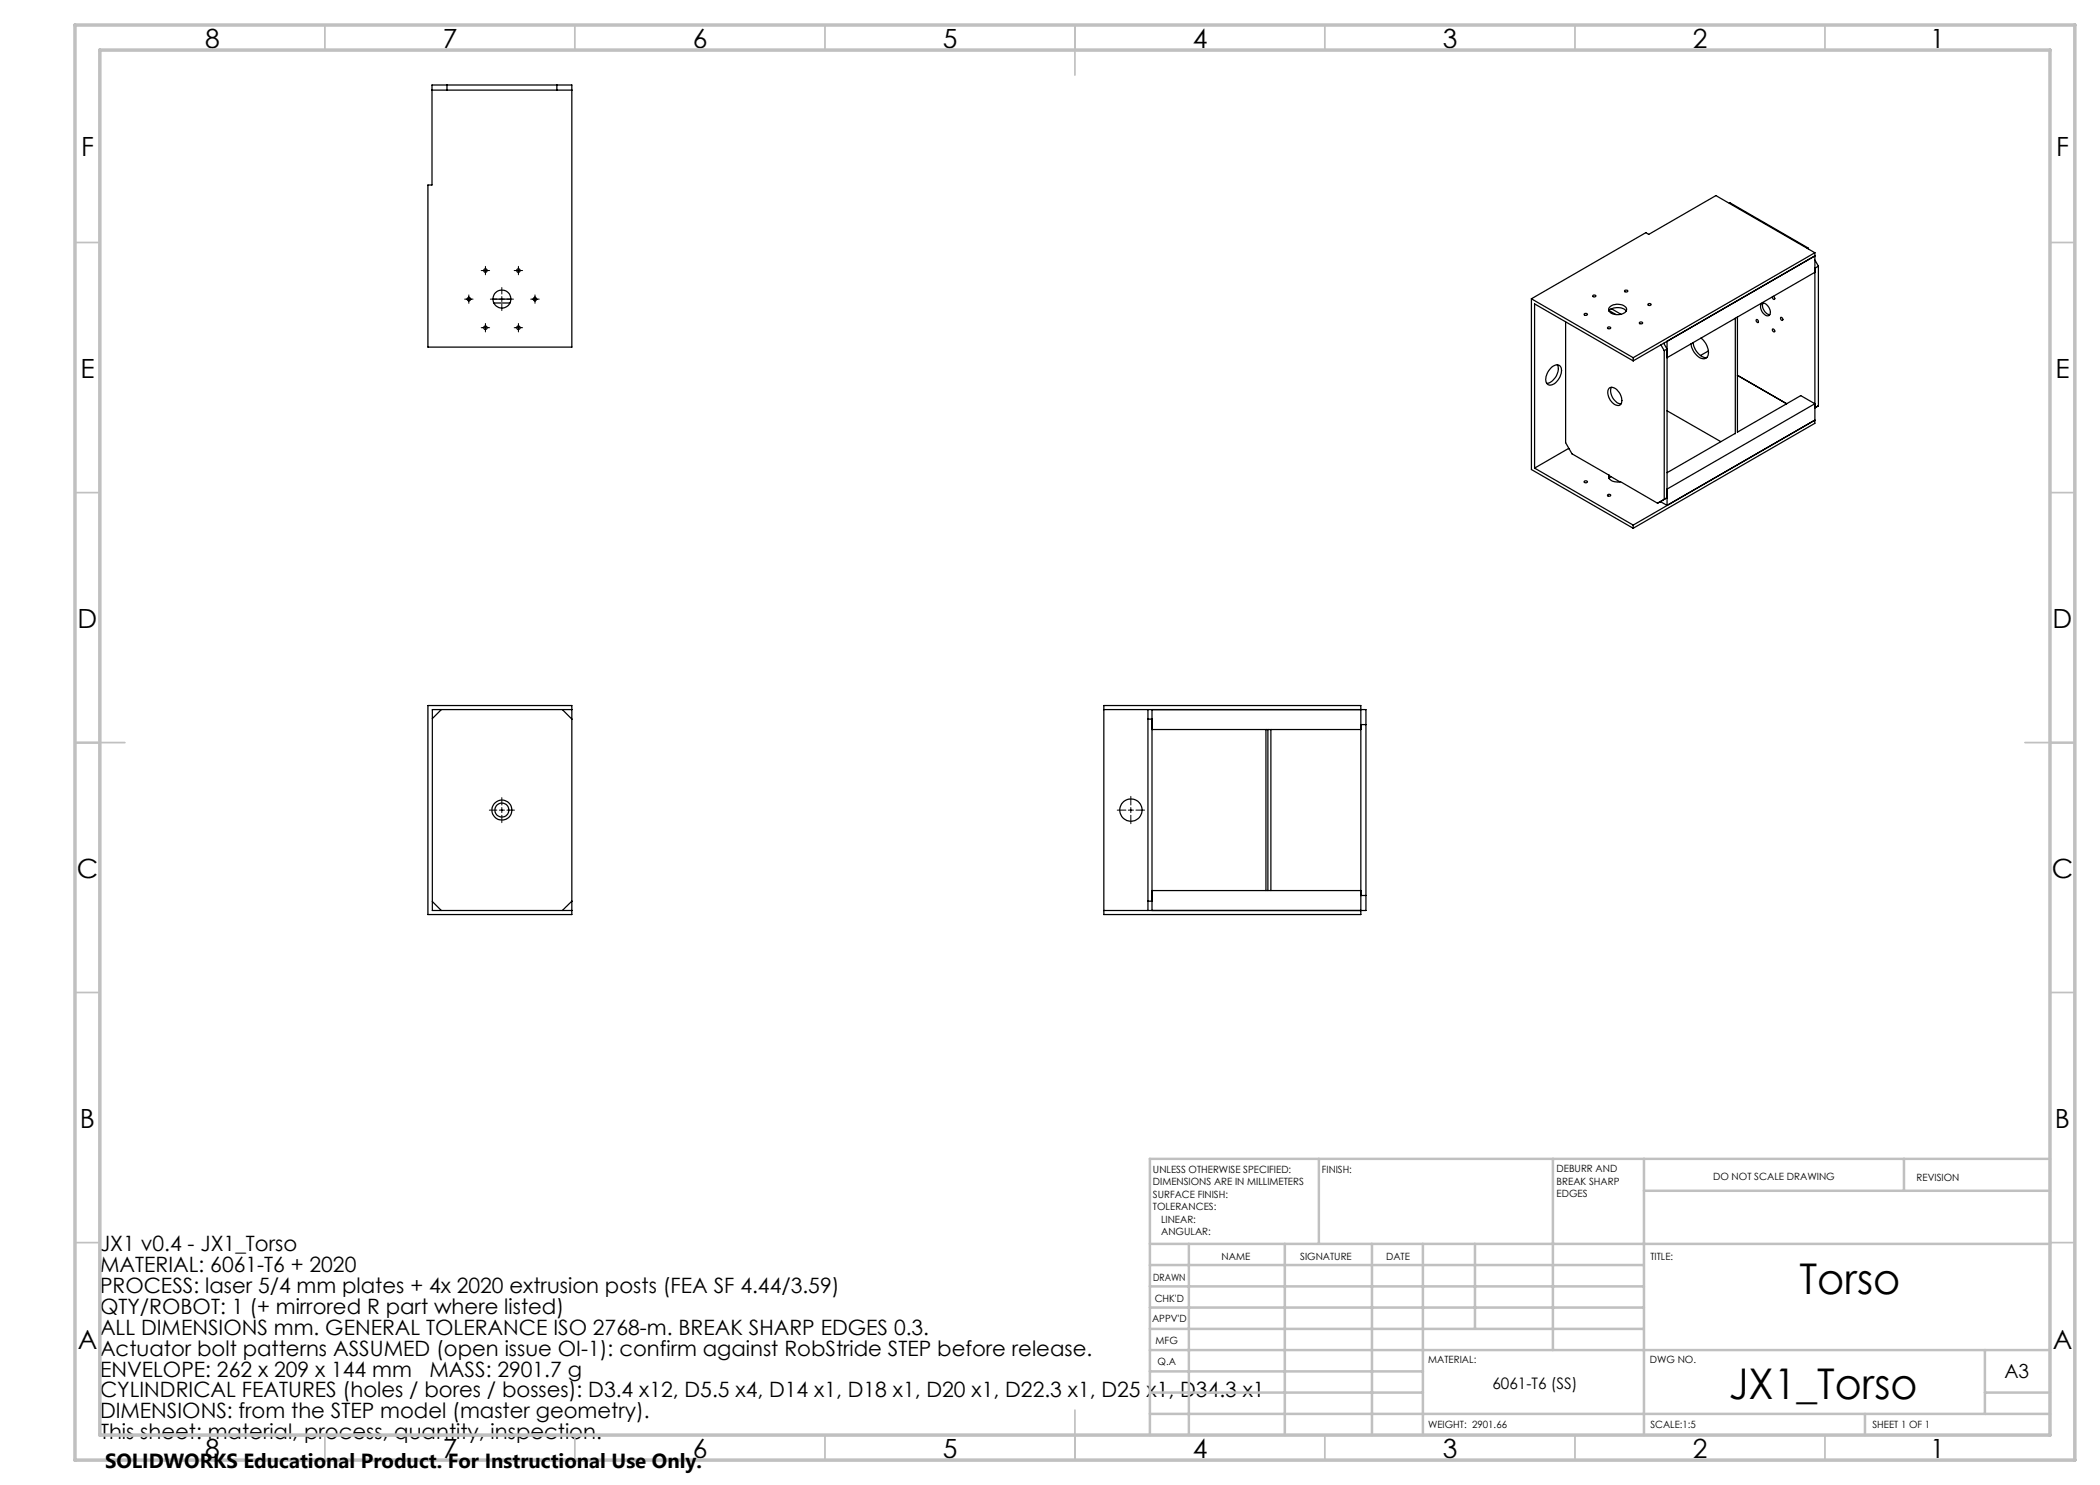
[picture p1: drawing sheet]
<svg xmlns="http://www.w3.org/2000/svg" width="420mm" height="297mm" viewBox="0 0 420 297" stroke-linecap="round" stroke-linejoin="round" font-family="sans-serif">
<g fill="none" stroke="#000" stroke-width=".25">
<path d="M86.4 17h28v52.4h-28.8v-32.4h.8zM86.4 18h28M89.4 17v1M111.4 17v1M93.5 59.8h.6M98.6 59.8h3.6M106.6 59.8h.7M306.3 59.8l20.3 11.7M306.3 59.8v34.1l20.3 11.8M318.6 59.1a.29 .29 0 0 1 .3-.1 .29 .29 0 0 1 .2 .3h-.5zM325 58.1h.5a.29 .29 0 0 1-.3 .3 .29 .29 0 0 1-.2-.3zM345.9 40.7l.1-.1 15.6 9"/>
<path d="M354.6 59.3a.31 .31 0 0 1 .3 .2 .31 .31 0 0 1-.2 .4l-.2-.5M361.6 49.6h-.2M361.6 49.6l.1 .2M363 50.5v34.2l-36.4 21M363 52l.7 1.2M363 50.5l-19.8-11.4-13.5 7.8-.5-.4-22.9 13.3M363 50.5l-36.4 21M363 51.2l-36.4 21M363 54.5l-29.6 17M363.7 53.2l-.7 .5M363.7 53.2v28l-.7 .4M98.8 60.6h3.2"/>
<path d="M310.2 73.6a1.18 1.18 0 0 1 2 0 3.1 3.1 0 0 1-2.2 3.4 1.31 1.31 0 0 1-.7-2zM311.5 73a2.9 2.9 0 0 1-2.1 3.7M313.1 64.4v24.1l1.3 2.3 7.4 4.2M316.8 62.8a.35 .35 0 0 1 .4-.1 .35 .35 0 0 1 .3 .3 .35 .35 0 0 1-.4 .1 .35 .35 0 0 1-.3-.3zM321.6 65.4l.5 .1a.31 .31 0 0 1-.3 .3 .31 .31 0 0 1-.3-.3zM321.8 62.1l.5-.4 1.9 1.2M321.8 62.1v.1M321.8 62.1l1.4 .8M321.9 77.6a1.96 1.96 0 0 1 2.3 1.6 1.37 1.37 0 0 1-.4 1.9 2.51 2.51 0 0 1-2-3.4zM322 61.3a2.39 2.39 0 0 1 3.3 .4 1.33 1.33 0 0 1-1.7 1.2 1.62 1.62 0 0 1-1.9-1.1zM322.3 77.5a2.61 2.61 0 0 0 1.9 3.3M322.3 61.8a2.51 2.51 0 0 1 2.9 .4"/>
<path d="M326.6 71.5v.7M326.6 72.2l-19.7-11.4v32.8M327.9 64.4h.3l.3 .1a.33 .33 0 0 1-.3 .3 .33 .33 0 0 1-.3-.3zM329.6 60.8a.29 .29 0 0 1 .4-.1 .29 .29 0 0 1 .1 .3l-.3 .1zM332.2 69l.6 1.1M332.7 68.6l.7 1.2-.6 .3M332.8 70.1v29.8l.6-.3-1.9 1M333.4 68.3v32.8M338.6 68.5a3.6 3.6 0 0 0 2.5 3h.3M340.2 67.6a3.3 3.3 0 0 1 1.2 3.8 1.51 1.51 0 0 1-2.2-.5l-.6-.8-.4-1.3M341.7 70.2l-1.6 .9M347.1 63.6v23.1"/>
<path d="M347.5 75.1l9.8 5.6M347.5 63.4v23.1M351.3 63.9a.3 .3 0 0 1 .4 .2 .3 .3 0 0 1-.2 .4l-.3-.3zM352.2 60.9a.9 .9 0 0 1 1.5 .4 1.16 1.16 0 0 1 0 1.8 1.77 1.77 0 0 1-1.5-2.2zM352.6 60.6a1.88 1.88 0 0 0 1.3 2.3M354.5 65.9a.31 .31 0 0 1 .4 .1 .31 .31 0 0 1-.1 .4l-.3-.3zM356.2 63.5a.31 .31 0 0 1 .3 .2 .31 .31 0 0 1-.2 .4l-.1-.2zM306.9 93.6l19.7 11.4M313.8 89.8l-.1-.1-6.8 3.9M316.8 96.3a.35 .35 0 0 1 .4-.2 .35 .35 0 0 1 .3 .3 .35 .35 0 0 1-.4 .2 .35 .35 0 0 1-.3-.3zM321.6 98.9l.5 .1a.31 .31 0 0 1-.3 .2 .31 .31 0 0 1-.3-.2zM321.8 95a1.16 1.16 0 0 0 1.4 1.4l.9-.1 7.4 4.3"/>
<path d="M321.8 95l2.2 1.4M322.2 95.3l-.4 .4M333.4 82.2l10.8 6.1M347 86.7l-13.6 7.8M347.5 86.4l12.7-7.3 2.8 1.6-29.6 17.1M326.6 105v.7M331.5 100.6l.6-.3 1.3 .8M333.4 101.1l29.6-17.1-36.4 21M85.6 141.1h28.8v41.8h-28.8zM88.3 141.9l-1.8 1.8M112.5 141.9l1.9 1.9M114.4 141.9h-27.9v40.2h27.9"/>
<path d="M220.8 141.1h51.4v41.8h-51.4zM220.8 141.9h52.4v40.2h-52.4M229.6 143.8h.8M229.6 141.9v40.2M230.4 141.9v40.2M230.4 145.9h41.8M253.2 145.9v32.2M253.6 145.9v32.2M254.2 145.9v32.2M272.2 144.9h1M230.4 178.1h41.8M272.2 179.1h1"/>
<path d="M86.5 180.3l1.8 1.8M114.4 180.2l-1.9 1.9M229.6 180.2h.8"/>
<circle cx="93.8" cy="59.8" r=".33"/>
<circle cx="97.1" cy="54.1" r=".34"/>
<circle cx="100.4" cy="59.8" r="1.81"/>
<circle cx="103.7" cy="54.1" r=".34"/>
<circle cx="107" cy="59.8" r=".33"/>
<circle cx="97.1" cy="65.5" r=".34"/>
<circle cx="103.7" cy="65.5" r=".34"/>
<circle cx="100.4" cy="162" r="2"/>
<circle cx="100.4" cy="162" r="1.4"/>
<circle cx="226.2" cy="162" r="2.23"/>
</g>
<g fill="none" stroke="#000" stroke-width=".2">
<path d="M92.9 59.8h1.7M93.8 59v1.7M96.2 54.1h1.7M97.1 53.3v1.7M98.1 59.8h1.3M99.9 59.8h1M100.4 57.5v1.3M100.4 59.3v1M101.4 59.8h1.3M102.8 54.1h1.7M103.7 53.3v1.7M106.2 59.8h1.6"/>
<path d="M107 59v1.7M96.2 65.5h1.7M97.1 64.7v1.7M100.4 60.9v1.2M102.8 65.5h1.7M103.7 64.7v1.7M100.4 159.5v1.5M226.2 159.3v1.7M97.9 162h1.5M99.9 162h1M100.4 161.5v1M100.4 163.1v1.4"/>
<path d="M101.4 162h1.5M223.4 162h1.8M225.7 162h1M226.2 161.5v1M226.2 163.1v1.6M227.2 162h1.7"/>
</g>
<g fill="none" stroke="#c0c0c0" stroke-width=".35">
<path d="M65 5v5M115 5v5M165 5v5M215 5v10M265 5v5M315 5v5M365 5v5M15 48.5h5M410 48.5h5M15 98.5h5M410 98.5h5M15 148.5h10"/>
<path d="M405 148.5h10M15 198.5h5M410 198.5h5M15 248.5h5M410 248.5h5M65 287v5M115 287v5M165 287v5M215 282v10M265 287v5M315 287v5M365 287v5"/>
</g>
<g fill="none" stroke="#c0c0c0" stroke-width=".5">
<path d="M263.8 231.8v17M310.6 231.8v38.2M328.8 231.8v55.2M328.8 238.2h81.2M380.8 231.8v6.4M410 231.8h-180v55.2M230 248.8h180M230 257.3h98.8M230 253h98.8M237.8 248.8v38.2M257 248.8v38.2M274.4 248.8v38.2"/>
<path d="M284.6 248.8v38.2M295 248.8v17M230 265.8h98.8M230 261.5h98.8M230 278.5h54.6M230 274.3h54.6M230 270h180M397 278.5h13M397 270v12.8M230 282.8h180M373 282.8v4.2"/>
</g>
<path d="M15 5h400v287h-400zM20 10h390v277h-390z" fill="none" stroke="#c0c0c0" stroke-width=".7"/>
<g font-size="8.5">
<text x="359.9" y="258.8">Torso</text>
<text x="345.7" y="279.7">JX1_Torso</text>
</g>
<g font-size="5.3">
<text x="41" y="9.5">8</text>
<text x="88.5" y="9.5">7</text>
<text x="138.5" y="9.5">6</text>
<text x="188.5" y="9.5">5</text>
<text x="238.5" y="9.5">4</text>
<text x="288.5" y="9.5">3</text>
<text x="338.5" y="9.5">2</text>
<text x="386" y="9.5">1</text>
<text x="16.2" y="31.2">F</text>
<text x="411.2" y="31.2">F</text>
<text x="16.1" y="75.5">E</text>
<text x="411.1" y="75.5">E</text>
<text x="15.5" y="125.5">D</text>
<text x="410.5" y="125.5">D</text>
<text x="15.4" y="175.5">C</text>
<text x="410.4" y="175.5">C</text>
<text x="16" y="225.5">B</text>
<text x="411" y="225.5">B</text>
<text x="15.5" y="269.7">A</text>
<text x="410.5" y="269.7">A</text>
<text x="41" y="291.5">8</text>
<text x="88.5" y="291.5">7</text>
<text x="138.5" y="291.5">6</text>
<text x="188.5" y="291.5">5</text>
<text x="238.5" y="291.5">4</text>
<text x="288.5" y="291.5">3</text>
<text x="338.5" y="291.5">2</text>
<text x="386" y="291.5">1</text>
</g>
<g font-size="4.2">
<text x="20" y="250.3">JX1 v0.4 - JX1_Torso</text>
<text x="20" y="254.4">MATERIAL: 6061-T6 + 2020</text>
<text x="20" y="258.6">PROCESS: laser 5/4 mm plates + 4x 2020 extrusion posts (FEA SF 4.44/3.59)</text>
<text x="20" y="262.8">QTY/ROBOT: 1 (+ mirrored R part where listed)</text>
<text x="20" y="267">ALL DIMENSIONS mm. GENERAL TOLERANCE ISO 2768-m. BREAK SHARP EDGES 0.3.</text>
<text x="20" y="271.1">Actuator bolt patterns ASSUMED (open issue OI-1): confirm against RobStride STEP before release.</text>
<text x="20" y="275.3">ENVELOPE: 262 x 209 x 144 mm</text>
<text x="85.9" y="275.3">MASS: 2901.7 g</text>
<text x="20" y="279.5">CYLINDRICAL FEATURES (holes / bores / bosses): D3.4 x12, D5.5 x4, D14 x1, D18 x1, D20 x1, D22.3 x1, D25 x1, D34.3 x1</text>
<text x="20" y="283.7">DIMENSIONS: from the STEP model (master geometry).</text>
<text x="20" y="287.8">This sheet: material, process, quantity, inspection.</text>
</g>
<text font-size="4.1" x="21" y="293.7">SOLIDWORKS Educational Product. For Instructional Use Only.</text>
<text font-size="3.9" x="400.9" y="275.5">A3</text>
<text font-size="3.2" x="298.5" y="277.9">6061-T6 (SS)</text>
<g font-size="2">
<text x="230.6" y="234.6">UNLESS OTHERWISE SPECIFIED:</text>
<text x="230.6" y="237.1">DIMENSIONS ARE IN MILLIMETERS</text>
<text x="230.6" y="239.6">SURFACE FINISH:</text>
<text x="264.4" y="234.6">FINISH:</text>
<text x="311.3" y="234.5">DEBURR AND</text>
<text x="311.3" y="237">BREAK SHARP</text>
<text x="311.3" y="239.5">EDGES</text>
<text x="342.6" y="236">DO NOT SCALE DRAWING</text>
<text x="383.3" y="236.2">REVISION</text>
<text x="230.6" y="242.1">TOLERANCES:</text>
<text x="232.2" y="244.6">LINEAR:</text>
<text x="232.2" y="247.1">ANGULAR:</text>
<text x="244.3" y="252">NAME</text>
<text x="260" y="251.9">SIGNATURE</text>
<text x="277.2" y="251.9">DATE</text>
<text x="330.1" y="251.9">TITLE:</text>
<text x="230.6" y="256.1">DRAWN</text>
<text x="230.9" y="260.3">CHK'D</text>
<text x="230.4" y="264.4">APPV'D</text>
<text x="231.1" y="268.8">MFG</text>
<text x="231.5" y="273">Q.A</text>
<text x="285.6" y="272.5">MATERIAL:</text>
<text x="330" y="272.5">DWG NO.</text>
<text x="285.6" y="285.5">WEIGHT: 2901.66</text>
<text x="330.1" y="285.6">SCALE:1:5</text>
<text x="374.5" y="285.6">SHEET 1 OF 1</text>
</g>
</svg>
